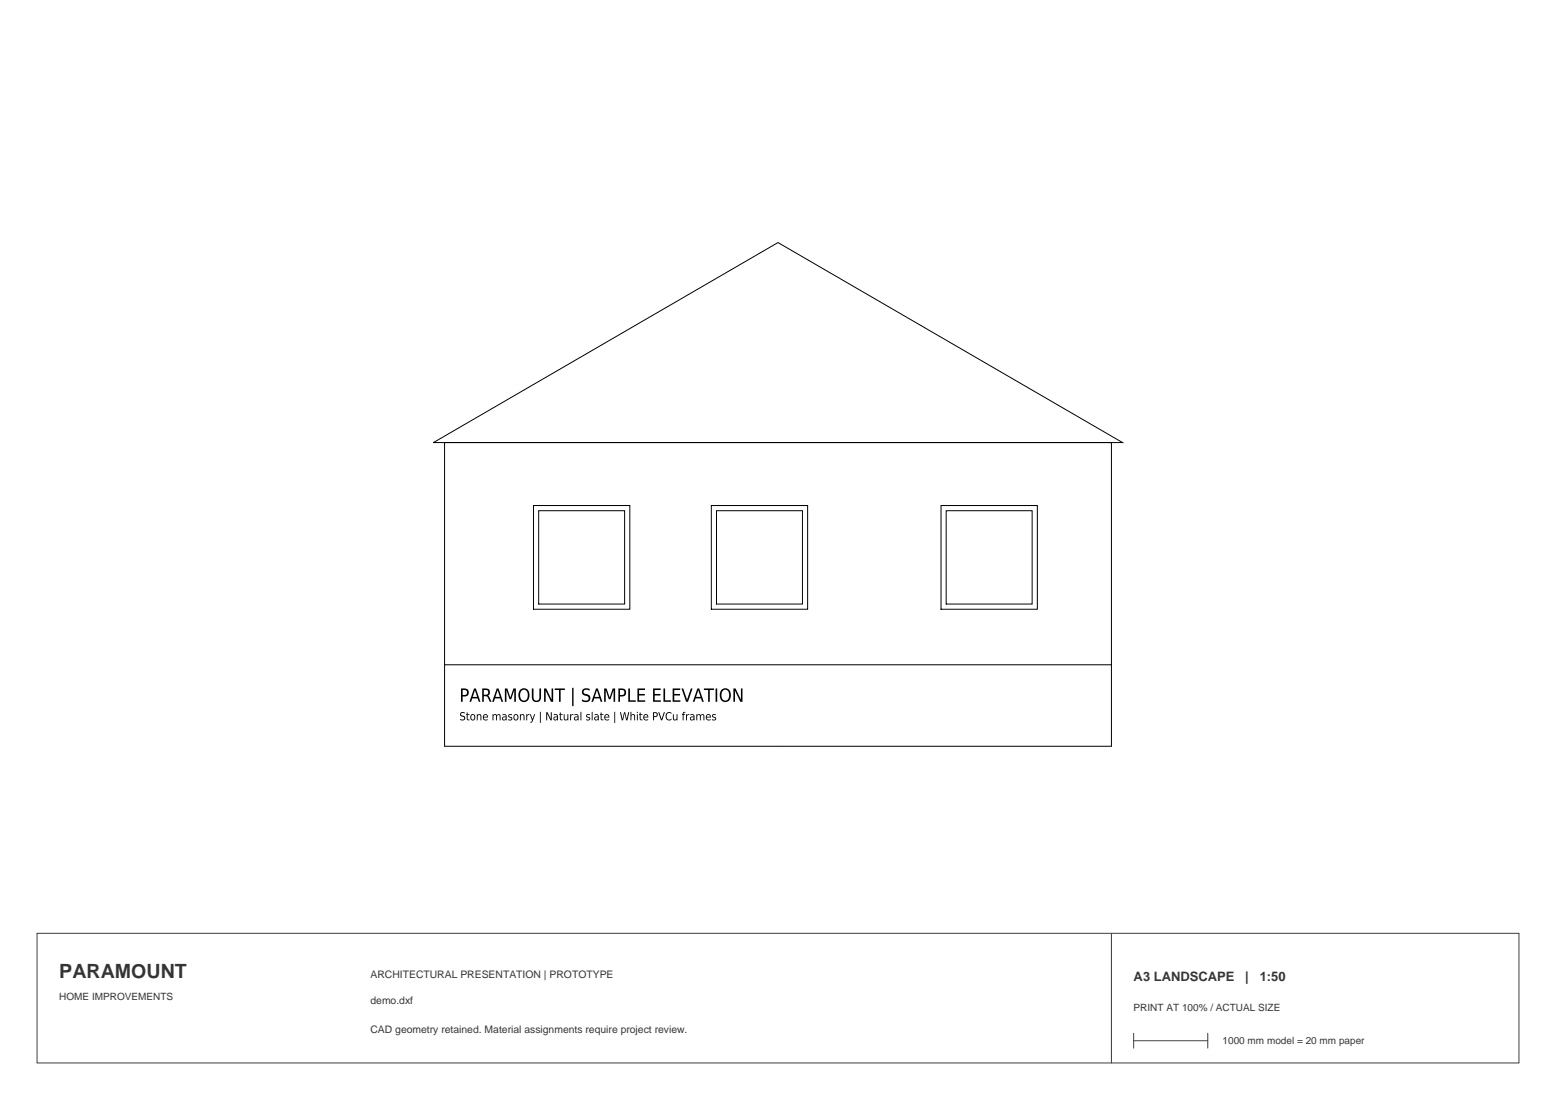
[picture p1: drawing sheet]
<svg xmlns="http://www.w3.org/2000/svg" width="420mm" height="297mm" viewBox="0 0 420 297" stroke-linecap="round" stroke-linejoin="round" font-family="sans-serif">
<!-- layer: OriginalLinework -->
<path d="M117 119.5l93-54 93 54zM120 119.5h180v60h-180zM144 136.5h26v28h-26zM145.4 137.9h23.2v25.2h-23.2zM192 136.5h26v28h-26zM193.4 137.9h23.2v25.2h-23.2zM254 136.5h26v28h-26zM255.4 137.9h23.2v25.2h-23.2zM120 179.5v22h90M300 179.5v22h-90" fill="none" stroke="#000" stroke-width=".27"/>
<g fill="#000">
<path d="M124.9 186.3v1.3h.5a.68 .68 0 0 0 .7-.6 .68 .68 0 0 0-.7-.7zM124.4 185.9a1.82 1.82 0 0 1 2 .5 1.19 1.19 0 0 1-.1 1.4 1.19 1.19 0 0 1-1.4 .2v1.5h-.5zM128.2 186.4l-.6 1.8h1.2zM127.9 185.9h.5l1.3 3.6h-.5l-.3-.9h-1.4l-.3 .9h-.5zM130.2 185.9h.9a1.01 1.01 0 0 1 1.1 .7 1.01 1.01 0 0 1-.5 1.2l1 1.7h-.5l-.6-1.3-.5-.2h-.5v1.5h-.4zM130.6 186.3v1.3h.5a.64 .64 0 0 0 .7-.7 .64 .64 0 0 0-.7-.6zM134.3 186.4l-.6 1.8h1.2zM134.1 185.9h.5l1.2 3.6h-.4l-.3-.9h-1.5l-.3 .9h-.5zM136.3 185.9h.6l.9 2.4 .8-2.4h.6v3.6h-.4v-3.2l-.8 2.5h-.5l-.8-2.5v3.2h-.4zM140.9 186.4a1.67 1.67 0 0 0 .5 2.8 1.56 1.56 0 0 0 1.1-1.5 1.56 1.56 0 0 0-1.1-1.5zM140.6 186.1a1.6 1.6 0 0 1 1.9 .1 1.6 1.6 0 0 1 .4 1.9 1.51 1.51 0 0 1-1.7 1.5 1.51 1.51 0 0 1-1.3-1.9l.1-.8zM143.6 185.9h.4v2.2a.84 .84 0 0 0 .8 1.1 .84 .84 0 0 0 .8-1.1v-2.2h.4v2.2a1.25 1.25 0 0 1-1.2 1.5 1.25 1.25 0 0 1-1.2-1.5zM146.9 185.9h.6l1.4 3v-3h.4v3.6h-.6l-1.4-3v3h-.4zM149.7 185.9h2.8v.4h-1.2v3.2h-.4v-3.2h-1.2zM154.4 185.7h.4v5h-.4zM157.4 186.1l.5-.2h.8l.5 .1v.5l-.2-.1a.79 .79 0 0 0-1-.2 .79 .79 0 0 0-.4 1l.2 .1a1.34 1.34 0 0 1 1.4 1.8 1.82 1.82 0 0 1-2.1 .2v-.5l.3 .2a.8 .8 0 0 0 1.1 .1 .8 .8 0 0 0 .2-1l-.1-.1a1.57 1.57 0 0 1-1.5-1.1zM161.1 186.4l-.6 1.8h1.2zM160.9 185.9h.5l1.2 3.6h-.5l-.2-.9h-1.5l-.3 .9h-.5zM163.1 185.9h.6l.9 2.4 .8-2.4h.6v3.6h-.4v-3.2l-.8 2.5h-.5l-.8-2.5v3.2h-.4zM167.3 186.3v1.3h.6a.68 .68 0 0 0 .6-.6 .68 .68 0 0 0-.6-.7zM166.9 185.9a1.82 1.82 0 0 1 2 .5 1.19 1.19 0 0 1-.2 1.4 1.19 1.19 0 0 1-1.4 .2v1.5h-.4zM169.6 185.9h.4v3.2h1.6v.4h-2zM172.1 185.9h2v.4h-1.6v1.1h1.5v.4h-1.5v1.3h1.6v.4h-2zM176.3 185.9h2v.4h-1.6v1.1h1.6v.4h-1.6v1.3h1.7v.4h-2.1zM179.1 185.9h.4v3.2h1.6v.4h-2zM181.6 185.9h2v.4h-1.6v1.1h1.5v.4h-1.5v1.3h1.6v.4h-2zM184 185.9h.4l1 3 1.1-3h.4l-1.2 3.6h-.5zM188.5 186.4l-.6 1.8h1.2zM188.2 185.9h.5l1.3 3.6h-.5l-.3-.9h-1.4l-.3 .9h-.5zM190 185.9h2.7v.4h-1.1v3.2h-.5v-3.2h-1.1zM193.2 185.9h.4v3.6h-.4zM195.2 186.4a1.67 1.67 0 0 0 .6 2.8 1.56 1.56 0 0 0 1-1.5 1.56 1.56 0 0 0-1-1.5zM194.9 186.1a1.6 1.6 0 0 1 1.9 .1 1.6 1.6 0 0 1 .5 1.9 1.51 1.51 0 0 1-1.8 1.5 1.51 1.51 0 0 1-1.2-1.9l.1-.8zM198 185.9h.6l1.4 3v-3h.4v3.6h-.6l-1.4-3v3h-.4z" fill-rule="evenodd"/>
<path d="M124.4 192.4l.8-.1 .3 .1v.3a.48 .48 0 0 0-.7-.2 .48 .48 0 0 0-.2 .6 .75 .75 0 0 1 1 .9 .75 .75 0 0 1-1.2 .5l-.2-.4a.52 .52 0 0 0 .7 .2 .52 .52 0 0 0 .2-.7 .71 .71 0 0 1-.8-.3 .71 .71 0 0 1 .1-.9zM126 192.4h.2v.4h.5v.3h-.5v1l.5 .2v.2l-.7-.2v-1.2h-.2zM127.3 193.2a.56 .56 0 0 0-.1 .7 .56 .56 0 0 0 .7 .2 .56 .56 0 0 0 .1-.7 .56 .56 0 0 0-.7-.2zM126.8 193.6a.8 .8 0 0 1 1.6 0 .8 .8 0 0 1-1.6 0zM128.7 192.8h.2v.3a.54 .54 0 0 1 .7-.3 .54 .54 0 0 1 .3 .7v1h-.2v-1a.39 .39 0 0 0-.4-.5 .39 .39 0 0 0-.4 .6v.9h-.2zM130.5 193a.7 .7 0 0 1 .9-.1 .7 .7 0 0 1 .3 .8h-1.1a.62 .62 0 0 0 .4 .6 .62 .62 0 0 0 .6-.1 .66 .66 0 0 1-.6 .4 .66 .66 0 0 1-.6-.5l-.1-.7zM130.7 193.2l-.1 .3h.9l-.3-.4zM132.9 192.8h.3v.3a.49 .49 0 0 1 .5-.3 .49 .49 0 0 1 .4 .4 .53 .53 0 0 1 .7-.4 .53 .53 0 0 1 .3 .7v1h-.2l-.1-1.3h-.5l-.1 1.3h-.3v-1.2l-.2-.2h-.3l-.2 .2v1.2h-.3zM135.9 193.7l-.1 .1a.41 .41 0 0 0 .5 .5 .41 .41 0 0 0 .2-.6zM135.6 192.9a.72 .72 0 0 1 .8 0 .72 .72 0 0 1 .4 .7v.9h-.3v-.3a.55 .55 0 0 1-.7 .3 .55 .55 0 0 1-.3-.7 .55 .55 0 0 1 .7-.3h.3a.51 .51 0 0 0-.3-.5 .51 .51 0 0 0-.6 .2zM137.3 192.9a.55 .55 0 0 1 .9 .2h-.1a.37 .37 0 0 0-.4-.1 .37 .37 0 0 0-.2 .4 .58 .58 0 0 1 .7 .4 .58 .58 0 0 1-.3 .7l-.7-.1v-.2a.43 .43 0 0 0 .5 .2 .43 .43 0 0 0 .3-.5 .65 .65 0 0 1-.7-.3 .65 .65 0 0 1 0-.7zM138.9 193.2a.56 .56 0 0 0-.1 .7 .56 .56 0 0 0 .8 .2 .56 .56 0 0 0 .1-.7 .56 .56 0 0 0-.8-.2zM138.5 193.6a.8 .8 0 0 1 1.6 0 .8 .8 0 0 1-1.6 0zM140.3 192.8h.3v.3a.54 .54 0 0 1 .7-.3 .54 .54 0 0 1 .3 .7v1h-.3v-1a.39 .39 0 0 0-.4-.5 .39 .39 0 0 0-.3 .6v.9h-.3zM142.1 192.8h.2v.3l.6-.3v.3a.45 .45 0 0 0-.5 .1 .45 .45 0 0 0-.1 .4v.9h-.2zM143 192.8h.3l.4 1.3 .5-1.3h.2l-.9 2.3h-.4l.5-.6zM145.7 192.2h.3v3h-.3zM147.4 192.3h.4l.9 1.8v-1.8h.2v2.2h-.3l-.9-1.8v1.8h-.3zM149.7 193.7l-.1 .1a.41 .41 0 0 0 .5 .5 .41 .41 0 0 0 .3-.6zM149.5 192.9a.72 .72 0 0 1 .8 0 .72 .72 0 0 1 .3 .7v.9h-.2v-.3a.55 .55 0 0 1-.7 .3 .55 .55 0 0 1-.3-.7 .55 .55 0 0 1 .6-.3h.4a.51 .51 0 0 0-.4-.5 .51 .51 0 0 0-.5 .2zM151.1 192.4h.3v.4h.5v.3h-.5v1l.5 .2v.2l-.7-.2-.1-1.2h-.2zM152.2 192.8h.2v1a.39 .39 0 0 0 .4 .5 .39 .39 0 0 0 .4-.5v-1h.2v1.7h-.2v-.3a.54 .54 0 0 1-.7 .3 .54 .54 0 0 1-.3-.7zM153.9 192.8h.2v.3l.7-.3-.1 .3a.45 .45 0 0 0-.4 .1 .45 .45 0 0 0-.2 .4v.9h-.2zM155.3 193.7l-.1 .1a.41 .41 0 0 0 .5 .5 .41 .41 0 0 0 .2-.6zM155 192.9a.72 .72 0 0 1 .8 0 .72 .72 0 0 1 .4 .7v.9h-.3v-.3a.55 .55 0 0 1-.7 .3 .55 .55 0 0 1-.3-.7 .55 .55 0 0 1 .7-.3h.3a.51 .51 0 0 0-.3-.5 .51 .51 0 0 0-.6 .2zM156.7 192.2h.2v2.3h-.2zM158.3 192.9a.55 .55 0 0 1 .9 .2h-.1a.37 .37 0 0 0-.4-.1 .37 .37 0 0 0-.2 .4 .58 .58 0 0 1 .7 .4 .58 .58 0 0 1-.3 .7l-.7-.1v-.2a.43 .43 0 0 0 .5 .2 .43 .43 0 0 0 .3-.5 .65 .65 0 0 1-.6-.3 .65 .65 0 0 1-.1-.7zM159.7 192.2h.3v2.3h-.3zM160.7 193.7l-.1 .1a.41 .41 0 0 0 .6 .5 .41 .41 0 0 0 .2-.6zM160.5 192.9a.72 .72 0 0 1 .8 0 .72 .72 0 0 1 .3 .7v.9h-.2v-.3a.55 .55 0 0 1-.7 .3 .55 .55 0 0 1-.3-.7 .55 .55 0 0 1 .6-.3h.4a.51 .51 0 0 0-.4-.5 .51 .51 0 0 0-.5 .2zM162.1 192.4h.3v.4h.5v.3h-.5v1l.5 .2v.2l-.7-.2-.1-1.2h-.2zM163.3 193a.7 .7 0 0 1 .9-.1 .7 .7 0 0 1 .3 .8h-1.2a.62 .62 0 0 0 .4 .6 .62 .62 0 0 0 .7-.1 .66 .66 0 0 1-.6 .4 .66 .66 0 0 1-.6-.5l-.1-.7zM163.5 193.2l-.1 .3h.8l-.2-.4zM165.8 192.2h.2v3h-.2zM167.3 192.3h.3l.4 1.9 .4-1.9h.3l.5 1.9 .4-1.9h.2l-.5 2.2h-.3l-.4-1.9-.4 1.9h-.4zM170.2 192.2h.2v.9a.54 .54 0 0 1 .7-.3 .54 .54 0 0 1 .3 .7v1h-.2v-1a.39 .39 0 0 0-.4-.5 .39 .39 0 0 0-.4 .6v.9h-.2zM171.9 192.8h.3v1.7h-.3zM171.9 192.2h.3v.3h-.3zM172.7 192.4h.2v.4h.5v.3h-.5v1l.5 .2v.2l-.7-.2v-1.2h-.2zM173.8 193a.7 .7 0 0 1 .9-.1 .7 .7 0 0 1 .3 .8h-1.1a.62 .62 0 0 0 .4 .6 .62 .62 0 0 0 .6-.1 .66 .66 0 0 1-.6 .4 .66 .66 0 0 1-.6-.5l-.1-.7zM174 193.2l-.1 .3h.9l-.3-.4zM176.5 192.5v.9h.4a.41 .41 0 0 0 .4-.4 .41 .41 0 0 0-.4-.5zM176.3 192.3h.6a.7 .7 0 0 1 .6 .9 .7 .7 0 0 1-1 .4v.9h-.2zM177.7 192.3h.2l.7 1.8 .6-1.8h.3l-.8 2.2h-.3zM179.9 192.6a.74 .74 0 0 1 .8-.4 .74 .74 0 0 1 .6 .6 .8 .8 0 0 0-1.1 0 .8 .8 0 0 0 0 1.1 .8 .8 0 0 0 1.1 .1 .77 .77 0 0 1-.8 .6 .77 .77 0 0 1-.7-.6l-.1-.9zM181.6 192.8h.3v1a.39 .39 0 0 0 .4 .5 .39 .39 0 0 0 .3-.5v-1h.3v1.7h-.3v-.3a.54 .54 0 0 1-.7 .3 .54 .54 0 0 1-.3-.7zM184.4 192.3l.6-.1v.2l-.5 .2v.2h.4v.3h-.4v1.4h-.2v-1.4h-.3zM185.2 192.8h.2v.3l.7-.3-.1 .3a.45 .45 0 0 0-.5 .1 .45 .45 0 0 0-.1 .4v.9h-.2zM186.6 193.7l-.1 .1a.41 .41 0 0 0 .5 .5 .41 .41 0 0 0 .2-.6zM186.3 192.9a.72 .72 0 0 1 .8 0 .72 .72 0 0 1 .4 .7v.9h-.3v-.3a.55 .55 0 0 1-.7 .3 .55 .55 0 0 1-.3-.7 .55 .55 0 0 1 .7-.3h.3a.51 .51 0 0 0-.3-.5 .51 .51 0 0 0-.6 .2zM188 192.8h.2v.3a.49 .49 0 0 1 .5-.3 .49 .49 0 0 1 .4 .4 .53 .53 0 0 1 .7-.4 .53 .53 0 0 1 .3 .7v1h-.2l-.1-1.3h-.5l-.1 1.3h-.3v-1.2l-.1-.2h-.4l-.2 .2v1.2h-.2zM190.7 193a.7 .7 0 0 1 .9-.1 .7 .7 0 0 1 .3 .8h-1.1a.62 .62 0 0 0 .4 .6 .62 .62 0 0 0 .6-.1 .66 .66 0 0 1-.6 .4 .66 .66 0 0 1-.6-.5l-.1-.7zM190.9 193.2l-.1 .3h.8l-.2-.4zM192.3 192.9a.55 .55 0 0 1 .9 .2h-.1a.37 .37 0 0 0-.4-.1 .37 .37 0 0 0-.2 .4 .58 .58 0 0 1 .7 .4 .58 .58 0 0 1-.3 .7l-.7-.1v-.2a.43 .43 0 0 0 .5 .2 .43 .43 0 0 0 .3-.5 .65 .65 0 0 1-.6-.3 .65 .65 0 0 1-.1-.7z" fill-rule="evenodd"/>
</g>
<!-- layer: TitleBlock -->
<path d="M10 252h400v35h-400zM300 252v35M306 279v4M326 279v4M306 281h20" fill="none" stroke="#33453b" stroke-width=".27"/>
<text font-size="5.3" fill="#293d33" x="16" y="264">PARAMOUNT</text>
<g font-size="3.5" fill="#293d33">
<text x="306" y="265">A3 LANDSCAPE</text>
<text x="336.1" y="265">|</text>
<text x="340" y="265">1:50</text>
</g>
<g font-size="2.8" fill="#293d33">
<text x="100" y="264">ARCHITECTURAL PRESENTATION | PROTOTYPE</text>
<text x="100" y="271">demo.dxf</text>
<text x="100" y="279">CAD geometry retained. Material assignments require project review.</text>
</g>
<g font-size="2.7" fill="#293d33">
<text x="16" y="270">HOME IMPROVEMENTS</text>
<text x="306" y="273">PRINT AT 100% / ACTUAL SIZE</text>
<text x="330" y="282">1000 mm model = 20 mm paper</text>
</g>
</svg>
